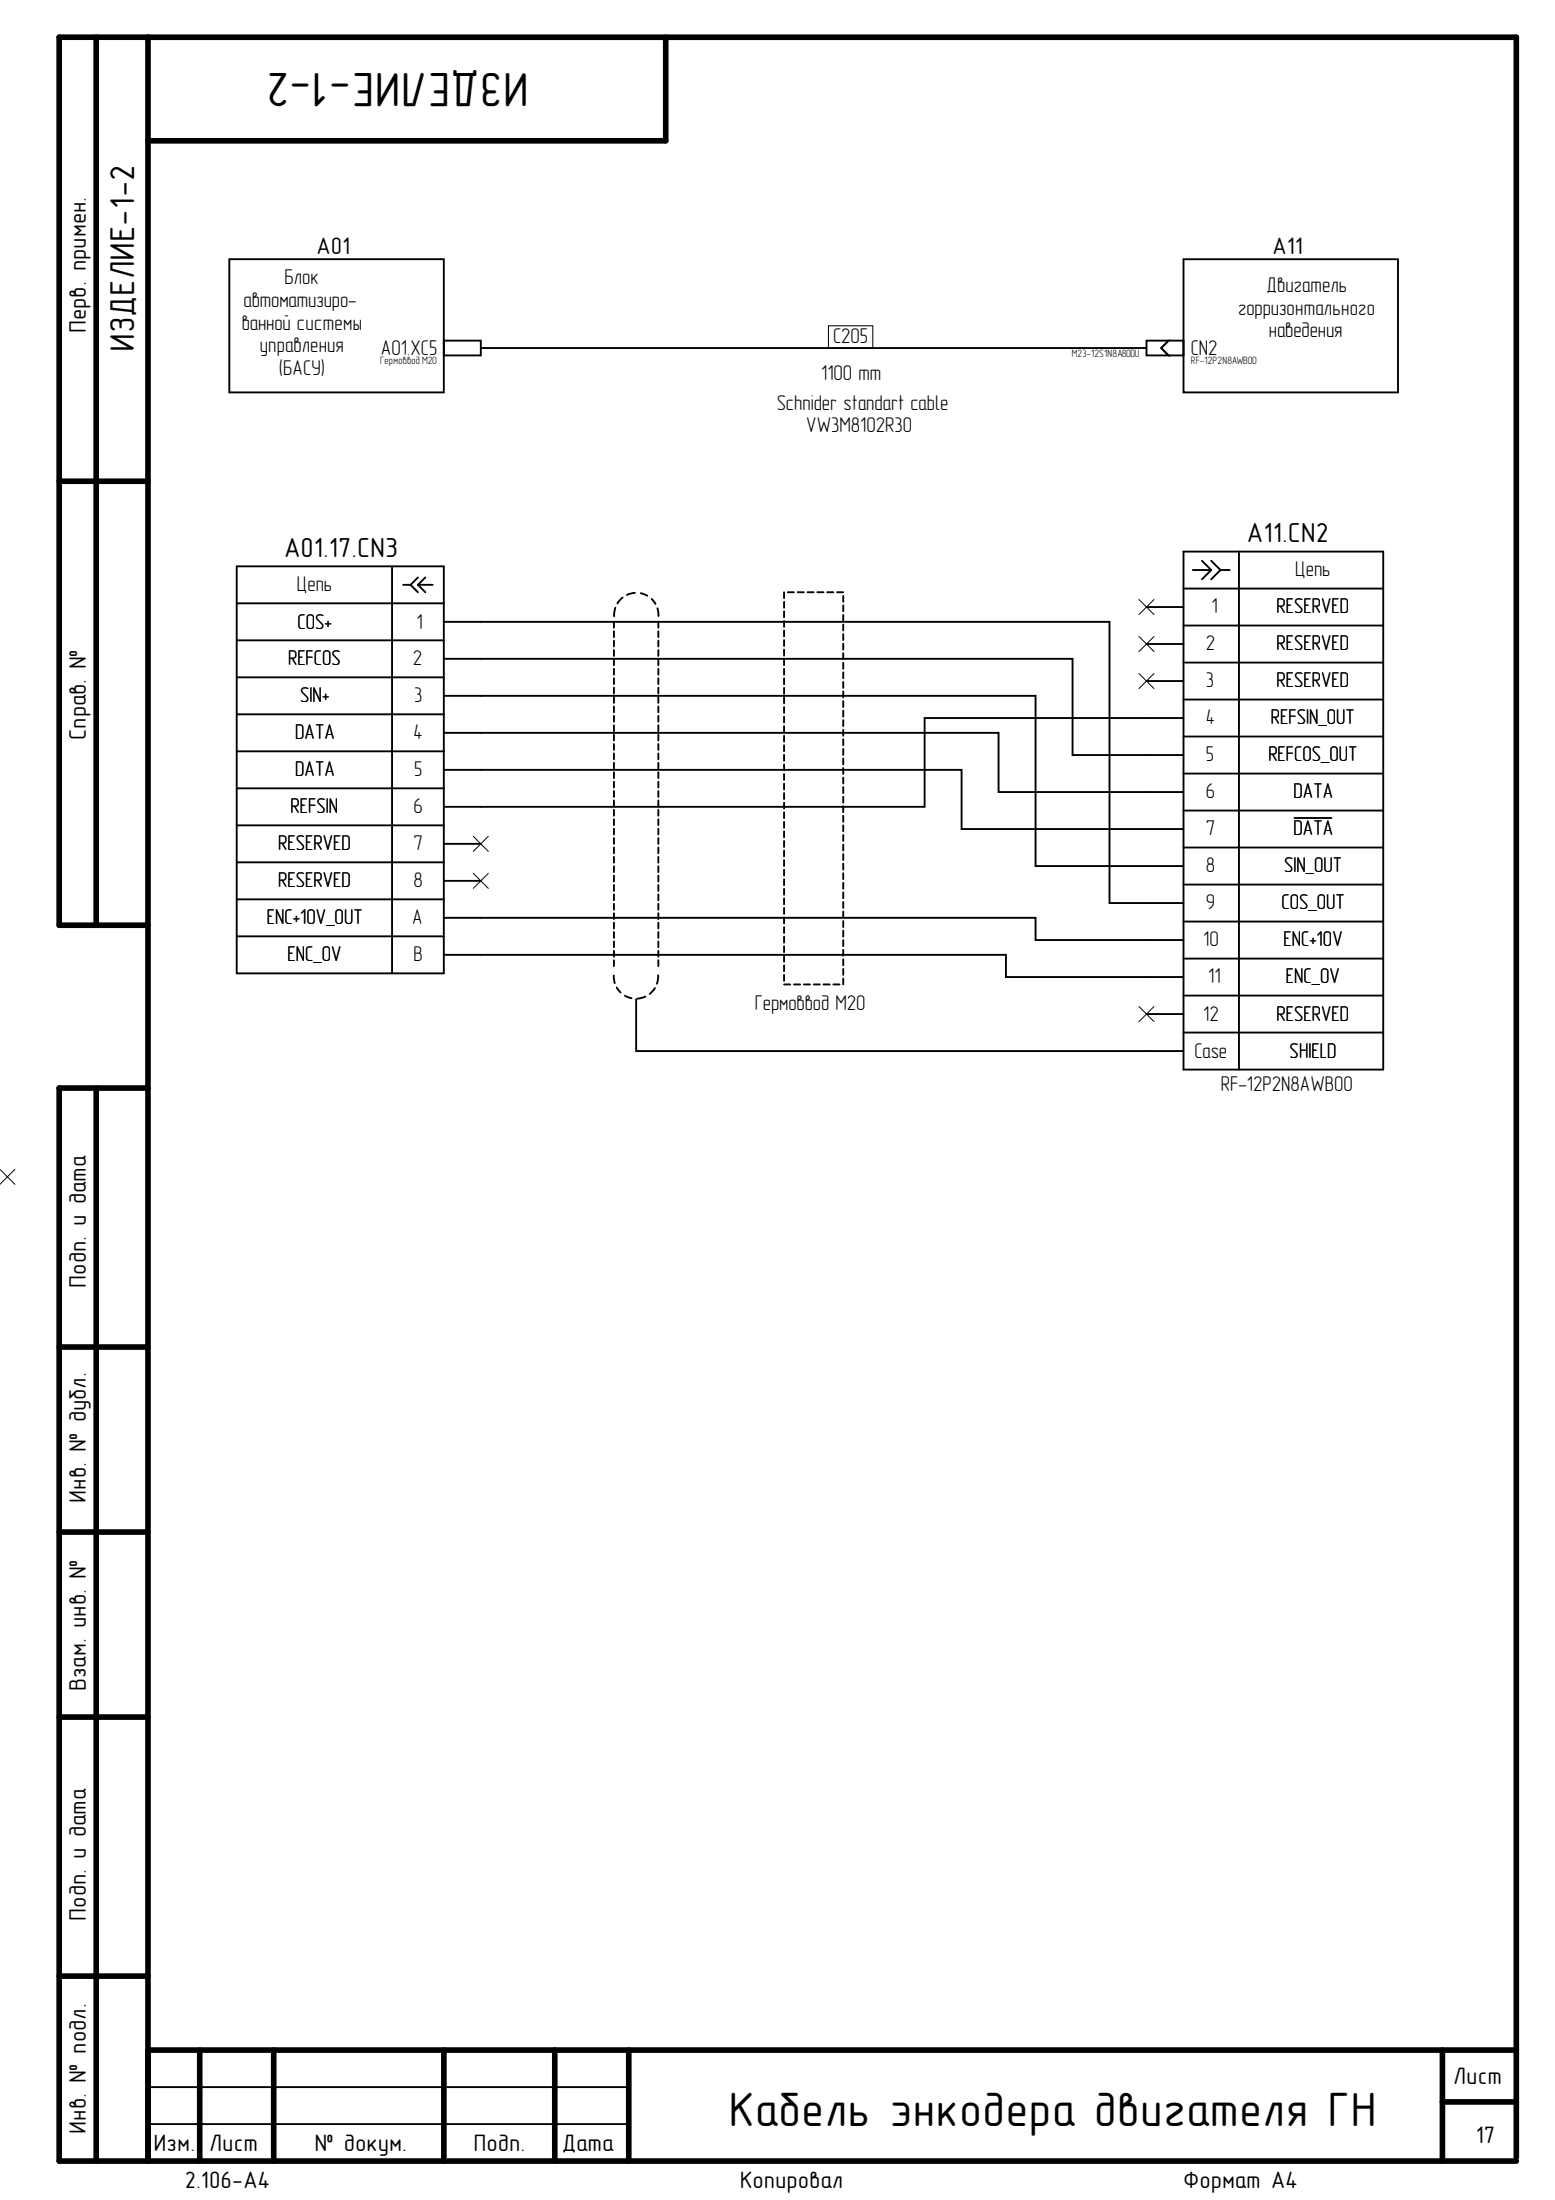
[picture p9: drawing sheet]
<svg xmlns="http://www.w3.org/2000/svg" width="210mm" height="297mm" viewBox="0 0 210 297" stroke-linecap="round" stroke-linejoin="round" font-family="sans-serif">
<g fill="none" stroke="#000" stroke-width=".76">
<path d="M13 5v119.9M20 5v286.8M89.9 5v14h-69.9M8 65h12M20 124.9h-12v-119.9h196.7v286.3M13 146.9v144.9M20 146.9h-12v144.9h196.7M8 181.9h12M8 206.9h12M8 231.8h12M8 266.8h12M20 276.8h184.7"/>
<path d="M27 276.8v15M36.9 276.8v15M59.9 276.8v15M74.9 276.8v15M84.9 276.8v15M194.7 276.8v15M194.7 283.8h10"/>
</g>
<path d="M20 286.8h64.9M20 281.8h64.9" fill="none" stroke="#000" stroke-width=".25"/>
<path d="M0 157.9l2 2M2 157.9l-2 2" fill="none" stroke="#000" stroke-width=".13"/>
<path d="M154.8 46h3l-1 1 1 1h-3z" fill-rule="evenodd" fill="#fff"/>
<path d="M154.8 46h3l-1 1 1 1h-3z" fill="none" stroke="#000" stroke-width=".25"/>
<path d="M59.9 46h5v2h-5z" fill-rule="evenodd" fill="#fff"/>
<path d="M59.9 46h5v2h-5z" fill="none" stroke="#000" stroke-width=".25"/>
<path d="M111.8 44h6v3h-6z" fill="none" stroke="#000" stroke-width=".13"/>
<path d="M157.8 46h2v2h-2l-1-1z" fill-rule="evenodd" fill="#fff"/>
<g fill="none" stroke="#000" stroke-width=".25">
<path d="M31 35h28.9v18h-28.9zM159.8 35h28.9v18h-28.9zM64.9 47h89.9M157.8 46h2v2h-2l-1-1zM32 76.5h27.9v54.9h-27.9zM52.9 76.5v54.9M54.4 79h1M55.4 79l1 1M56.4 79l1 1M56.4 79h2M56.4 78l-1 1M57.4 78l-1 1"/>
<path d="M105.8 80v.8M106.3 80h.9M107.7 80h.8M109 80h.8M110.3 80h.9M111.7 80h.8M113 80h.8M159.8 79.5h26.9M159.8 74.5h26.9v69.9h-26.9zM161 77h2.5M162.2 75.7l1.3 1.3M163.5 77l-1.3 1.2"/>
<path d="M163.5 75.7l1.2 1.3M164.7 77h1.3M164.7 77l-1.2 1.2M167.2 74.5v69.9M32 81.5h27.9M32 86.5h27.9M32 91.5h27.9M32 96.4h27.9M59.9 84h89.9v37.9h10M59.9 89h84.9v12.9h15M59.9 98.9h74.9v8h25M59.9 93.9h79.9v23h20"/>
<path d="M82.9 84v.8M82.9 85.2v.8M82.9 86.5v.8M82.9 87.8v.8M82.9 89v.8M82.9 90.3v.8M82.9 91.6v.8M82.9 92.8v.8M82.9 94.1v.8M82.9 95.4v.8M82.9 96.7v.7M82.9 97.9v.8"/>
<path d="M82.9 99.2v.8M83.1 82.1l-.2 1.1M84 80.7l-.7 .8M85.7 80l-1.1 .3M86.5 80.1l.9 .3M88 80.9l.5 .6M88.7 82.1l.2 1.1M88.9 84v.8M88.9 85.2v.8M88.9 86.5v.8M88.9 87.8v.8M88.9 89v.8"/>
<path d="M88.9 90.3v.8M88.9 91.6v.8M88.9 92.8v.8M88.9 94.1v.8M88.9 95.4v.8M88.9 96.7v.7M88.9 97.9v.8M88.9 99.2v.8M105.8 81.3v.8M105.8 82.5v.9M105.8 83.8v.8M105.8 85.1v.8"/>
<path d="M105.8 86.4v.8M105.8 87.7v.8M105.8 89v.8M105.8 90.3v.8M105.8 91.6v.8M105.8 92.9v.8M105.8 94.2v.8M105.8 95.5v.8M105.8 96.8v.8M105.8 98v.9M105.8 99.3v.8M113.8 80.4v.9"/>
<path d="M113.8 81.7v.8M113.8 83v.8M113.8 84.3v.8M113.8 85.6v.8M113.8 86.9v.8M113.8 88.2v.8M113.8 89.5v.8M113.8 90.8v.8M113.8 92.1v.8M113.8 93.4v.8M113.8 94.7v.8M113.8 95.9v.9"/>
<path d="M113.8 97.2v.8M113.8 98.5v.8M113.8 99.8v.8M154.8 87h5M154.8 82h5M154.8 92h5M159.8 96.9h-35v12h-64.9M159.8 84.5h26.9M159.8 89.5h26.9M159.8 94.5h26.9M159.8 99.4h26.9M32 101.4h27.9"/>
<path d="M32 106.4h27.9M32 111.4h27.9M32 116.4h27.9M59.9 103.9h69.9v8h30M59.9 113.9h5M59.9 118.9h5M82.9 100.5v.8M82.9 101.7v.8M82.9 103v.8M82.9 104.3v.8M82.9 105.5v.8M82.9 106.8v.8"/>
<path d="M82.9 108.1v.8M82.9 109.3v.8M82.9 110.6v.8M82.9 111.9v.8M82.9 113.2v.7M82.9 114.4v.8M82.9 115.7v.8M82.9 117v.8M82.9 118.2v.8M82.9 119.5v.8M88.9 100.5v.8M88.9 101.7v.8"/>
<path d="M88.9 103v.8M88.9 104.3v.8M88.9 105.5v.8M88.9 106.8v.8M88.9 108.1v.8M88.9 109.3v.8M88.9 110.6v.8M88.9 111.9v.8M88.9 113.2v.7M88.9 114.4v.8M88.9 115.7v.8M88.9 117v.8"/>
<path d="M88.9 118.2v.8M88.9 119.5v.8M105.8 100.6v.8M105.8 101.9v.8M105.8 103.2v.8M105.8 104.5v.8M105.8 105.8v.8M105.8 107.1v.8M105.8 108.4v.8M105.8 109.7v.8M105.8 111v.8M105.8 112.3v.8"/>
<path d="M105.8 113.5v.9M105.8 114.8v.8M105.8 116.1v.8M105.8 117.4v.8M105.8 118.7v.8M113.8 101.1v.8M113.8 102.4v.8M113.8 103.7v.8M113.8 105v.8M113.8 106.3v.8M113.8 107.6v.8M113.8 108.9v.8"/>
<path d="M113.8 110.2v.8M113.8 111.4v.9M113.8 112.7v.8M113.8 114v.8M113.8 115.3v.8M113.8 116.6v.8M113.8 117.9v.8M113.8 119.2v.8M159.8 104.4h26.9M159.8 109.4h26.9M159.8 114.4h26.9M159.8 119.4h26.9"/>
<path d="M174.7 110.4h5M32 126.4h27.9M32 121.4h27.9M59.9 123.9h79.9v3h20M59.9 128.9h75.9v3h24M82.9 131.7l.1 1M82.9 120.8v.8M82.9 122v.8M82.9 123.3v.8M82.9 124.6v.8M82.9 125.8v.8M82.9 127.1v.8"/>
<path d="M82.9 128.4v.8M82.9 129.6v.8M83.2 133.3l.6 .7M84.4 134.4l.8 .4M85.9 134.9v7h73.9M87.1 134.6l-1.1 .2M88.4 133.4l-.7 .8M88.8 131.7l-.1 1.1M88.9 120.8v.8M88.9 122v.8M88.9 123.3v.8M88.9 124.6v.8"/>
<path d="M88.9 125.8v.8M88.9 127.1v.8M88.9 128.4v.8M88.9 129.6v.8M105.8 120v.8M105.8 121.3v.8M105.8 122.6v.8M105.8 123.9v.8M105.8 125.2v.8M105.8 126.5v.8M105.8 127.8v.8M105.8 129v.9"/>
<path d="M105.8 130.3v.8M105.8 131.6v.8M105.8 132.9h.9M107.2 132.9h.8M108.5 132.9h.8M109.8 132.9h.9M111.2 132.9h.8M112.5 132.9h.8M113.8 120.5v.8M113.8 121.8v.8M113.8 123.1v.8M113.8 124.4v.8"/>
<path d="M113.8 125.7v.8M113.8 126.9v.9M113.8 128.2v.8M113.8 129.5v.8M113.8 130.8v.8M113.8 132.1v.8M154.8 136.9h5M159.8 124.4h26.9M159.8 129.4h26.9M159.8 134.4h26.9M159.8 139.4h26.9"/>
</g>
<path d="M153.7 80.9l2.1 2.1M153.7 85.9l2.1 2.1M153.7 90.9l2.1 2.1M155.8 80.9l-2.1 2.1M155.8 85.9l-2.1 2.1M155.8 90.9l-2.1 2.1M63.9 112.9l2 2M63.9 117.9l2 2M65.9 112.9l-2 2M65.9 117.9l-2 2M153.7 135.9l2.1 2M155.8 135.9l-2.1 2" fill="none" stroke="#000" stroke-width=".13"/>
<g font-size="6.5">
<text x="71.4" y="9.8" transform="rotate(-180 71.4 9.8)">ИЗДЕЛИЕ-1-2</text>
<text x="98.3" y="287">Кабель энкодера двигателя ГН</text>
</g>
<text font-size="4.7" x="18.1" y="47.5" transform="rotate(-90 18.1 47.5)">ИЗДЕЛИЕ-1-2</text>
<g font-size="3.7">
<text x="38.3" y="75.2">A01.17.CN3</text>
<text x="168.3" y="73.2">A11.CN2</text>
</g>
<g font-size="3.2">
<text x="42.7" y="34.3">A01</text>
<text x="171.7" y="34.3">A11</text>
<text x="11.6" y="45" transform="rotate(-90 11.6 45)">Перв. примен.</text>
<text x="11.6" y="99.9" transform="rotate(-90 11.6 99.9)">Справ. №</text>
<text x="11.6" y="173.9" transform="rotate(-90 11.6 173.9)">Подп. и дата</text>
<text x="11.6" y="202.9" transform="rotate(-90 11.6 202.9)">Инв. № дубл.</text>
<text x="11.6" y="228.4" transform="rotate(-90 11.6 228.4)">Взам. инв. №</text>
<text x="11.6" y="259.3" transform="rotate(-90 11.6 259.3)">Подп. и дата</text>
<text x="196.2" y="281.4">Лист</text>
<text x="11.6" y="288.1" transform="rotate(-90 11.6 288.1)">Инв. № подл.</text>
<text x="20.7" y="290.4">Изм.</text>
<text x="28.2" y="290.4">Лист</text>
<text x="42.4" y="290.4">№ докум.</text>
<text x="63.9" y="290.4">Подп.</text>
<text x="75.8" y="290.4">Дата</text>
<text x="199.2" y="289.4">17</text>
<text x="24.9" y="295.4">2.106-A4</text>
<text x="99.9" y="295.4">Копировал</text>
<text x="159.7" y="295.4">Формат А4</text>
</g>
<g font-size="2.9">
<text x="32.9" y="41.5">автоматизиро-</text>
<text x="38.4" y="38.4">Блок</text>
<text x="171" y="39.4">Двигатель</text>
<text x="32.6" y="44.5">ванной системы</text>
<text x="35.1" y="47.5">управления</text>
<text x="51.4" y="47.9">A01.XC5</text>
<text x="112.4" y="46.4">С205</text>
<text x="160.7" y="47.9">CN2</text>
<text x="167.2" y="42.5">горризонтального</text>
<text x="171.3" y="45.5">наведения</text>
<text x="37.6" y="50.6">(БАСУ)</text>
<text x="110.8" y="51.4">1100 mm</text>
<text x="104.8" y="55.3">Schnider standart cable</text>
<text x="108.8" y="58.3">VW3M8102R30</text>
<text x="174.8" y="77.8">Цепь</text>
<text x="40.1" y="79.8">Цепь</text>
<text x="163.5" y="82.8">1</text>
<text x="172.3" y="82.8">RESERVED</text>
<text x="38.9" y="89.9">REFCOS</text>
<text x="40.2" y="84.9">COS+</text>
<text x="55.7" y="89.9">2</text>
<text x="56.2" y="84.9">1</text>
<text x="162.8" y="87.8">2</text>
<text x="172.3" y="87.8">RESERVED</text>
<text x="40.5" y="94.8">SIN+</text>
<text x="55.9" y="94.8">3</text>
<text x="162.8" y="92.8">3</text>
<text x="172.3" y="92.8">RESERVED</text>
<text x="39.8" y="99.8">DATA</text>
<text x="55.8" y="99.8">4</text>
<text x="162.8" y="97.8">4</text>
<text x="171.5" y="97.8">REFSIN_OUT</text>
<text x="39.8" y="104.8">DATA</text>
<text x="55.9" y="104.8">5</text>
<text x="162.8" y="102.8">5</text>
<text x="162.8" y="107.8">6</text>
<text x="171.2" y="102.8">REFCOS_OUT</text>
<text x="174.6" y="107.8">DATA</text>
<text x="39.2" y="109.8">REFSIN</text>
<text x="55.8" y="109.8">6</text>
<text x="162.8" y="112.8">7</text>
<text x="174.6" y="112.8">DATA</text>
<text x="37.5" y="114.8">RESERVED</text>
<text x="37.5" y="119.8">RESERVED</text>
<text x="55.8" y="114.8">7</text>
<text x="55.8" y="119.8">8</text>
<text x="162.8" y="117.8">8</text>
<text x="173.3" y="117.8">SIN_OUT</text>
<text x="36" y="124.8">ENC+10V_OUT</text>
<text x="55.6" y="124.8">A</text>
<text x="162.8" y="122.8">9</text>
<text x="173" y="122.8">COS_OUT</text>
<text x="38.8" y="129.8">ENC_0V</text>
<text x="55.8" y="129.8">B</text>
<text x="162.4" y="127.8">10</text>
<text x="173.2" y="127.8">ENC+10V</text>
<text x="101.9" y="136.3">Гермоввод М20</text>
<text x="162.4" y="137.8">12</text>
<text x="163.1" y="132.7">11</text>
<text x="172.3" y="137.8">RESERVED</text>
<text x="173.6" y="132.7">ENC_0V</text>
<text x="161.2" y="142.8">Case</text>
<text x="174.1" y="142.8">SHIELD</text>
<text x="164.8" y="147.3">RF-12P2N8AWB00</text>
</g>
<g font-size="1.4">
<text x="51.3" y="49.2">Гермоввод М20</text>
<text x="144.7" y="48.1">M23-12S1N8A80DU</text>
<text x="160.7" y="49.2">RF-12P2N8AWB00</text>
</g>
</svg>
